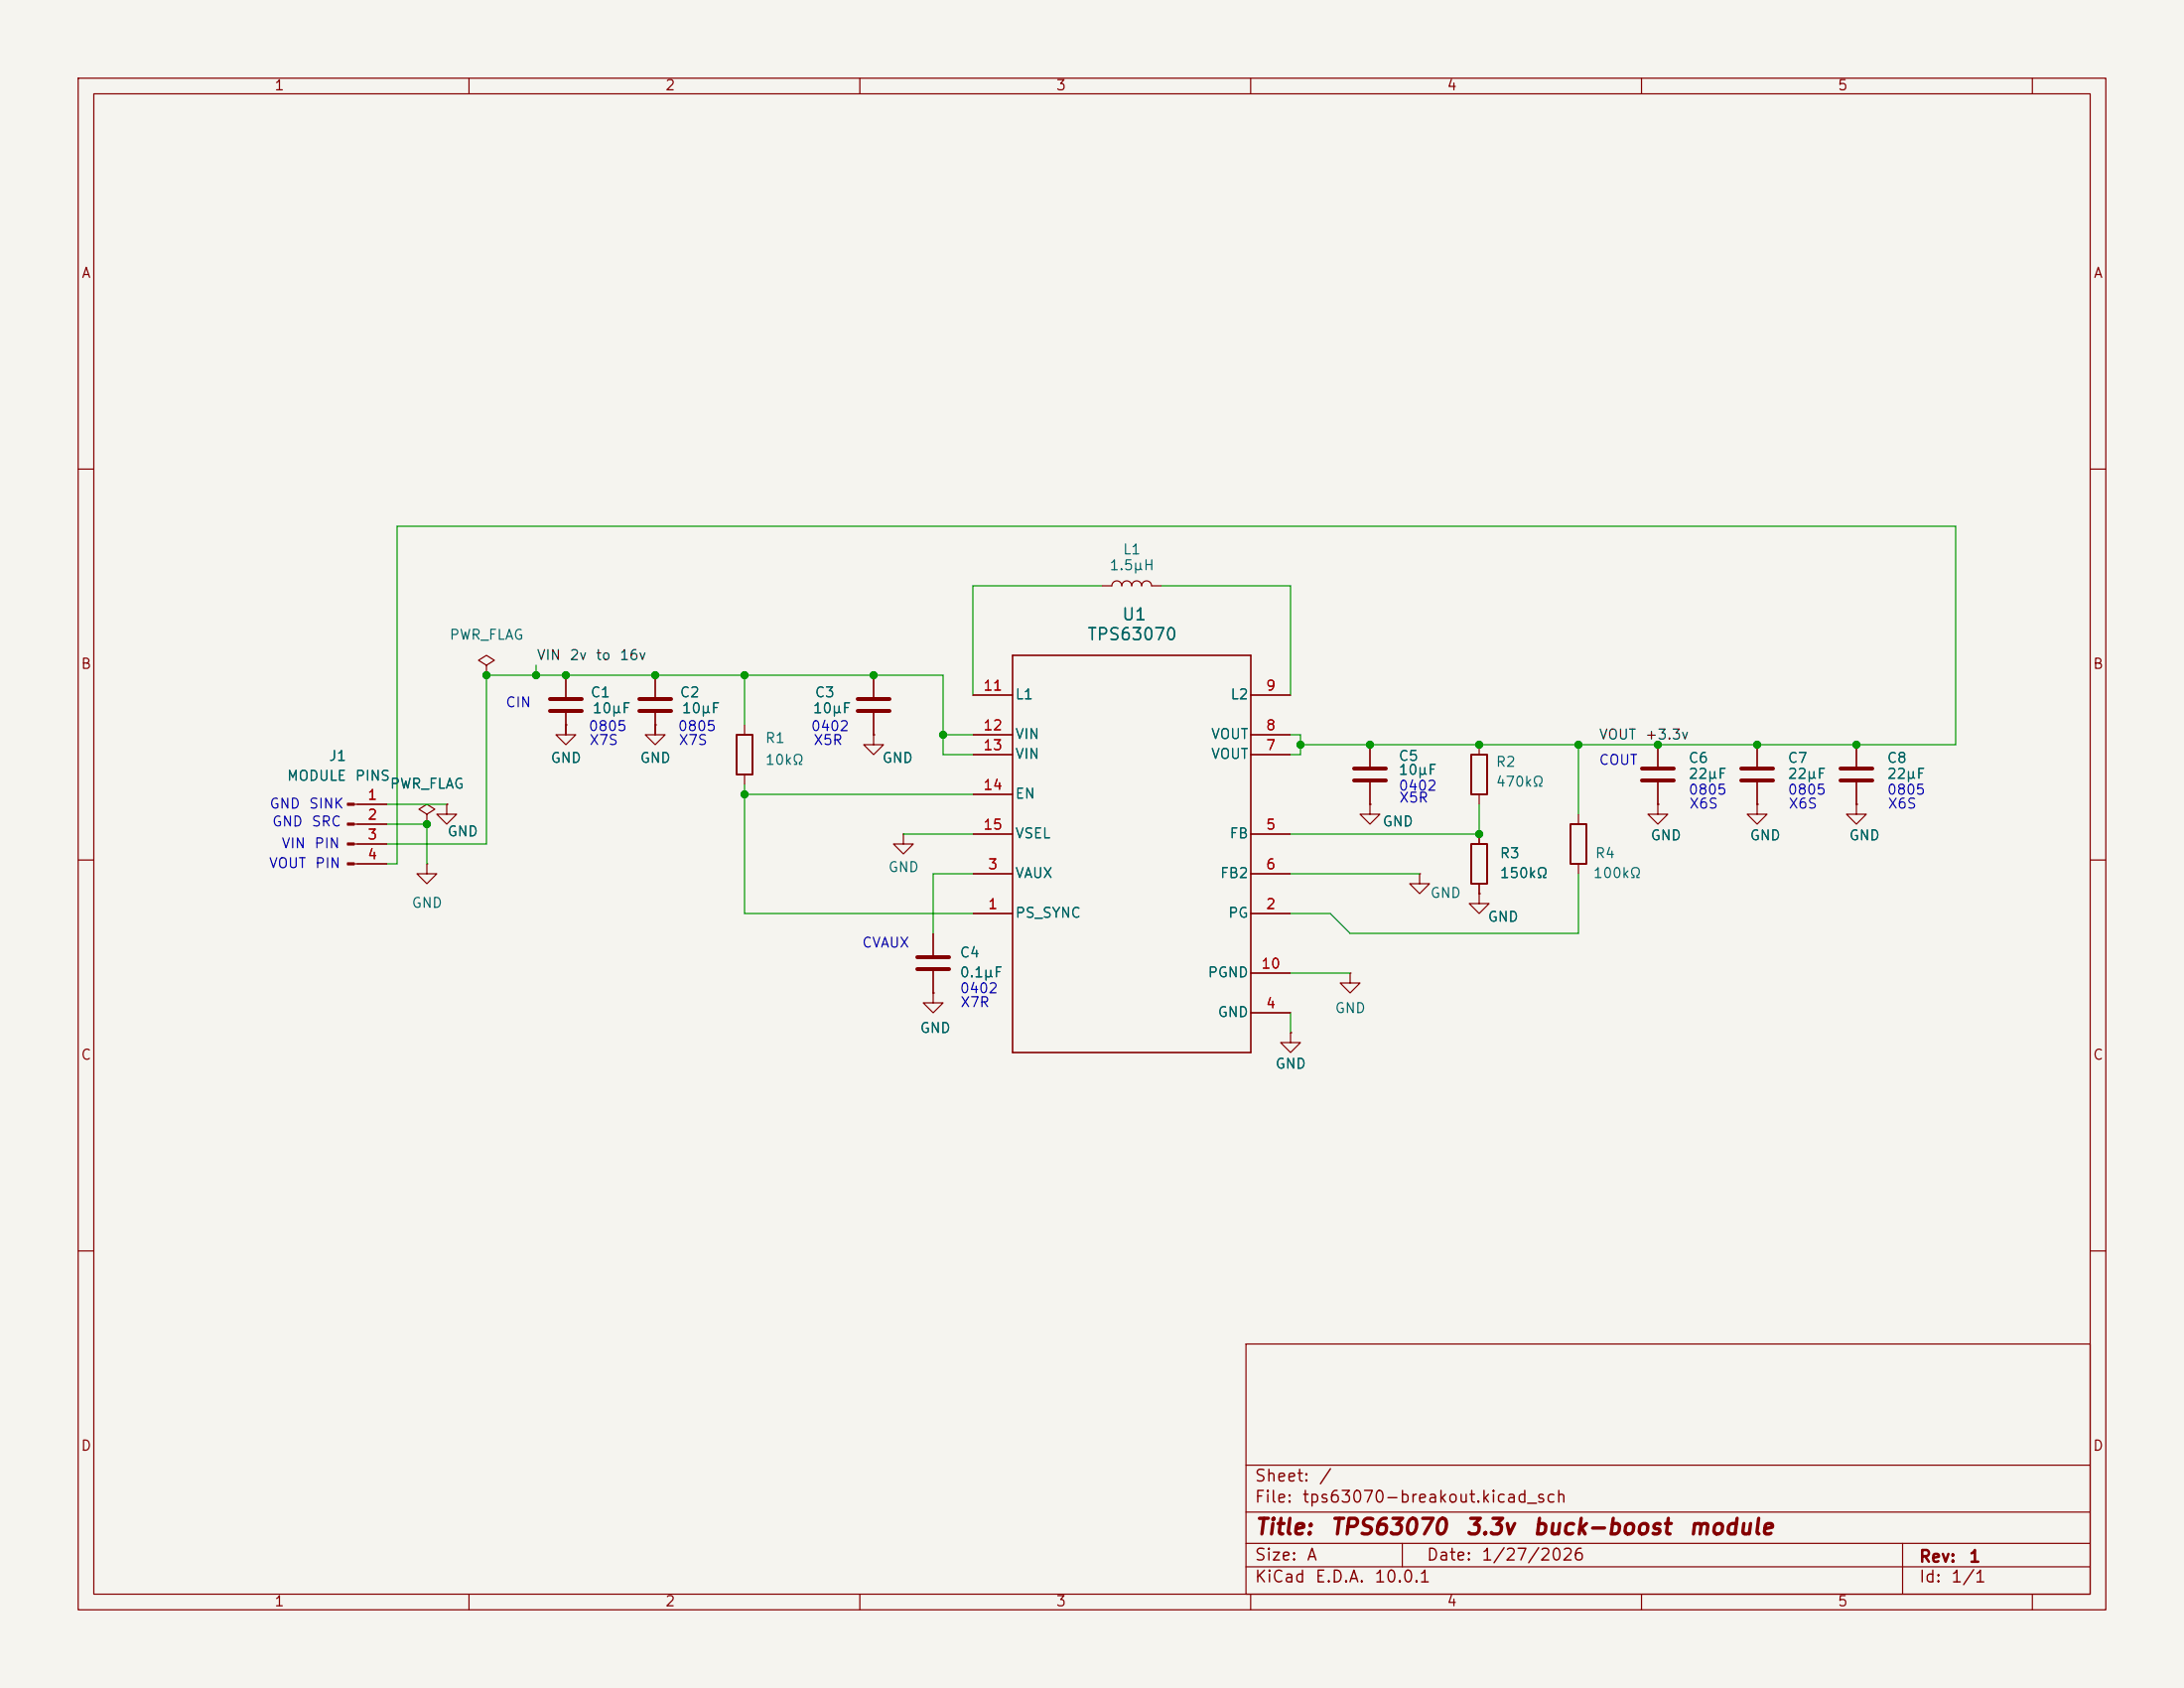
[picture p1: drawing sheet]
<svg xmlns="http://www.w3.org/2000/svg" width="279mm" height="216mm" viewBox="0 0 279 216" stroke-linecap="round" stroke-linejoin="round" font-family="sans-serif">
<path d="M0 0h279.4v215.9h-279.4z" fill="#f5f4ef" stroke="#f5f4ef" stroke-width=".13"/>
<g fill="none" stroke="#840000" stroke-width=".15">
<path d="M10 10h259.4v195.9h-259.4zM12 12h255.4v191.9h-255.4zM60 10v2M110 10v2M160 10v2M210 10v2M260 10v2M10 60h2M141 74.9h1.2a.64 .64 0 0 1 .7-.6 .64 .64 0 0 1 .6 .6 .64 .64 0 0 1 .6-.6 .64 .64 0 0 1 .7 .6 .64 .64 0 0 1 .6-.6 .64 .64 0 0 1 .6 .6 .64 .64 0 0 1 .7-.6 .64 .64 0 0 1 .6 .6h1.3M267.4 60h2M62.2 85.1l1-.6-1-.7-1 .7 1 .6v1.3M62.2 86.4h.1"/>
<path d="M72.4 91.2v2.8h-1.3l1.3 1.3 1.3-1.3h-1.3v-1.3M72.4 92.7h.1M72.4 86.4v2.8M83.8 91.2v2.8h-1.3l1.3 1.3 1.3-1.3h-1.3v-1.3M83.8 92.7h.1M83.8 86.4v2.8M95.2 92.7v1.3M95.2 99.1v1.2M111.8 94v1.3h1.2l-1.2 1.2-1.3-1.2h1.3M111.8 94h.1M111.8 86.4v2.8M111.8 91.2v2.8"/>
<path d="M124.5 96.5h5M124.5 94h5M124.5 88.9h5M160 96.5h5.1M160 94h5.1M160 88.9h5.1M175.3 95.3v2.7M189.2 95.3v1.2M212.1 95.3v2.7M224.8 95.3v2.7M237.5 95.3v2.7M10 110h2"/>
<path d="M45.3 102.9h4.2M45.3 105.4h4.2M45.3 108h4.2M45.3 110.5h4.2M54.6 104.1l1-.6-1-.6-1 .6 1 .6v1.3M54.6 105.4h.1M54.6 110.5v1.3h1.3l-1.3 1.2-1.3-1.2h1.3M54.6 110.5h.1M57.1 102.9v1.2h1.3l-1.3 1.3-1.2-1.3h1.2M57.1 102.9h.1M115.6 106.7v1.3h1.2l-1.2 1.2-1.3-1.2h1.3M115.6 106.7h.1"/>
<path d="M119.4 119.4v2.8M124.5 116.8h5M124.5 111.8h5M124.5 106.7h5M124.5 101.6h5M160 116.8h5.1M160 111.8h5.1M160 106.7h5.1M175.3 102.9v1.2h1.2l-1.2 1.3-1.3-1.3h1.3M175.3 102.9h.1M175.3 100.1v2.8M181.6 111.8v1.2h1.3l-1.3 1.3-1.3-1.3h1.3"/>
<path d="M181.6 111.8h.1M189.2 114.3v1.3h1.3l-1.3 1.2-1.2-1.2h1.2M189.2 114.3h.1M189.2 101.6v1.3M189.2 106.7v1.3M189.2 113v1.3M201.9 104.1v1.3M201.9 110.5v1.3M212.1 102.9v1.2h1.3l-1.3 1.3-1.3-1.3h1.3M212.1 102.9h.1M212.1 100.1v2.8M224.8 102.9v1.2h1.3l-1.3 1.3-1.3-1.3h1.3"/>
<path d="M224.8 102.9h.1M224.8 100.1v2.8M237.5 102.9v1.2h1.3l-1.3 1.3-1.3-1.3h1.3M237.5 102.9h.1M237.5 100.1v2.8M267.4 110h2M119.4 127v1.3h1.2l-1.2 1.2-1.3-1.2h1.3M119.4 127h.1M119.4 124.2v2.8M160 129.5h5.1M160 124.5h5.1M165.1 132.1v1.3h1.3l-1.3 1.2-1.3-1.2h1.3"/>
<path d="M165.1 132.1h.1M172.7 124.5v1.2h1.3l-1.3 1.3-1.3-1.3h1.3M172.7 124.5h.1M10 160h2M159.4 171.9h108v32h-108zM267.4 160h2M159.4 197.4h108M159.4 193.4h108M159.4 187.4h108M179.4 197.4v3M243.4 197.4v6.5M60 203.9v2"/>
<path d="M110 203.9v2M159.4 200.4h108M160 203.9v2M210 203.9v2M260 203.9v2"/>
</g>
<path d="M94.2 94h2.1v5.1h-2.1zM188.2 96.5h2v5.1h-2zM188.2 108h2v5h-2zM200.9 105.4h2v5.1h-2z" fill="none" stroke="#840000" stroke-width=".25"/>
<path d="M129.5 83.8h30.5v50.8h-30.5z" fill="none" stroke="#840000" stroke-width=".2"/>
<g fill="none" stroke="#840000" stroke-width=".51">
<path d="M70.4 89.4h4M70.4 90.9h4M81.8 89.4h4.1M81.8 90.9h4.1M109.7 89.4h4.1M109.7 90.9h4.1M173.2 98.3h4.1M173.2 99.8h4.1M210.1 98.3h4M210.1 99.8h4M222.8 98.3h4M222.8 99.8h4"/>
<path d="M235.5 98.3h4M235.5 99.8h4M117.3 122.4h4.1M117.3 124h4.1"/>
</g>
<g fill="#840000" stroke="#840000" stroke-width=".15">
<path d="M44.4 102.7h.9v.3h-.9z"/>
<path d="M44.4 105.3h.9v.2h-.9z"/>
<path d="M44.4 107.8h.9v.3h-.9z"/>
<path d="M44.4 110.4h.9v.2h-.9z"/>
</g>
<g fill="none" stroke="#009600" stroke-width=".15">
<path d="M141 74.9h-16.5v14M148.6 74.9h16.5v14M68.6 85.1v1.3M72.4 92.7v1.3M83.8 92.7v1.3M95.2 86.4v6.3M120.6 94h3.9M124.5 96.5h-3.9v-10.1h-58.4v21.6h-12.7M165.1 94h1.3v2.5h-1.3M166.4 95.3h83.8v-28h-199.4v43.2h-1.3M201.9 95.3v8.8M49.5 105.4h5.1v5.1"/>
<path d="M49.5 102.9h7.6M95.2 100.3v16.5h29.3M95.2 101.6h29.3M115.6 106.7h8.9M124.5 111.8h-5.1v7.6M165.1 111.8h16.5M189.2 102.9v3.8h-24.1M201.9 111.8v7.6h-29.2l-2.5-2.6h-5.1M165.1 129.5v2.6M165.1 124.5h7.6"/>
</g>
<g fill="#009600" stroke="#009600" stroke-width=".13">
<circle cx="166.4" cy="95.3" r=".46"/>
<circle cx="175.3" cy="95.3" r=".46"/>
<circle cx="68.6" cy="86.4" r=".46"/>
<circle cx="62.2" cy="86.4" r=".46"/>
<circle cx="72.4" cy="86.4" r=".46"/>
<circle cx="83.8" cy="86.4" r=".46"/>
<circle cx="54.6" cy="105.4" r=".46"/>
<circle cx="111.8" cy="86.4" r=".46"/>
<circle cx="95.2" cy="86.4" r=".46"/>
<circle cx="95.2" cy="101.6" r=".46"/>
<circle cx="120.6" cy="94" r=".46"/>
<circle cx="224.8" cy="95.3" r=".46"/>
<circle cx="212.1" cy="95.3" r=".46"/>
<circle cx="189.2" cy="106.7" r=".46"/>
<circle cx="237.5" cy="95.3" r=".46"/>
<circle cx="189.2" cy="95.3" r=".46"/>
<circle cx="201.9" cy="95.3" r=".46"/>
</g>
<g font-size="2" fill="#840000">
<text x="160.4" y="196.8">Title:</text>
<text x="170.1" y="196.8">TPS63070</text>
<text x="187.3" y="196.8">3.3v</text>
<text x="195.9" y="196.8">buck-boost</text>
<text x="215.9" y="196.8">module</text>
</g>
<g font-size="1.5" fill="#006464">
<text x="139" y="82.3">TPS63070</text>
<text x="143.4" y="79.7">U1</text>
</g>
<g font-size="1.5" fill="#840000">
<text x="160.4" y="189.9">Sheet:</text>
<text x="168.6" y="189.9">/</text>
<text x="160.4" y="192.6">File:</text>
<text x="166.5" y="192.6">tps63070-breakout.kicad_sch</text>
<text x="160.4" y="202.8">KiCad</text>
<text x="160.4" y="200">Size:</text>
<text x="167.1" y="200">A</text>
<text x="168.1" y="202.8">E.D.A.</text>
<text x="175.7" y="202.8">10.0.1</text>
<text x="182.4" y="200">Date:</text>
<text x="189.4" y="200">1/27/2026</text>
<text x="245.4" y="200.2">Rev:</text>
<text x="245.4" y="202.8">Id:</text>
<text x="249.5" y="202.8">1/1</text>
<text x="251.8" y="200.2">1</text>
</g>
<g font-size="1.3" fill="#840000">
<text x="35" y="11.9">1</text>
<text x="85" y="11.9">2</text>
<text x="135" y="11.9">3</text>
<text x="185" y="11.9">4</text>
<text x="235" y="11.9">5</text>
<text x="10.3" y="35.9">A</text>
<text x="267.7" y="35.9">A</text>
<text x="10.3" y="85.9">B</text>
<text x="267.7" y="85.9">B</text>
<text x="10.3" y="135.9">C</text>
<text x="267.7" y="135.9">C</text>
<text x="10.3" y="185.9">D</text>
<text x="267.7" y="185.9">D</text>
<text x="35" y="205.8">1</text>
<text x="85" y="205.8">2</text>
<text x="135" y="205.8">3</text>
<text x="185" y="205.8">4</text>
<text x="235" y="205.8">5</text>
</g>
<g font-size="1.3" fill="#006464">
<text x="143.6" y="71.2">L1</text>
<text x="141.8" y="73.3">1.5µH</text>
<text x="57.4" y="82.1">PWR_FLAG</text>
<text x="75.4" y="89.5">C1</text>
<text x="86.9" y="89.5">C2</text>
<text x="104.1" y="89.5">C3</text>
<text x="129.8" y="89.8">L1</text>
<text x="157.3" y="89.8">L2</text>
<text x="75.7" y="91.5">10µF</text>
<text x="87.1" y="91.5">10µF</text>
<text x="97.8" y="95.4">R1</text>
<text x="103.9" y="91.5">10µF</text>
<text x="129.8" y="94.8">VIN</text>
<text x="154.8" y="94.8">VOUT</text>
<text x="36.6" y="100.2">MODULE</text>
<text x="42" y="97.6">J1</text>
<text x="45.3" y="100.2">PINS</text>
<text x="49.8" y="101.2">PWR_FLAG</text>
<text x="70.4" y="97.9">GND</text>
<text x="81.8" y="97.9">GND</text>
<text x="97.8" y="98.1">10kΩ</text>
<text x="112.8" y="97.9">GND</text>
<text x="129.8" y="97.4">VIN</text>
<text x="154.8" y="97.4">VOUT</text>
<text x="178.8" y="97.6">C5</text>
<text x="178.8" y="99.4">10µF</text>
<text x="191.3" y="98.4">R2</text>
<text x="191.3" y="100.9">470kΩ</text>
<text x="215.9" y="97.9">C6</text>
<text x="215.9" y="99.9">22µF</text>
<text x="228.6" y="97.9">C7</text>
<text x="228.6" y="99.9">22µF</text>
<text x="241.3" y="97.9">C8</text>
<text x="241.3" y="99.9">22µF</text>
<text x="57.1" y="107.3">GND</text>
<text x="129.8" y="102.5">EN</text>
<text x="129.8" y="107.5">VSEL</text>
<text x="157.2" y="107.5">FB</text>
<text x="176.8" y="106">GND</text>
<text x="211.1" y="107.8">GND</text>
<text x="223.8" y="107.8">GND</text>
<text x="236.5" y="107.8">GND</text>
<text x="113.5" y="111.9">GND</text>
<text x="129.8" y="112.6">VAUX</text>
<text x="156" y="112.6">FB2</text>
<text x="191.8" y="110.1">R3</text>
<text x="191.8" y="112.6">150kΩ</text>
<text x="203.7" y="112.6">100kΩ</text>
<text x="204" y="110.1">R4</text>
<text x="52.6" y="116.4">GND</text>
<text x="129.8" y="117.7">PS_SYNC</text>
<text x="157" y="117.7">PG</text>
<text x="182.9" y="115.2">GND</text>
<text x="190.2" y="118.2">GND</text>
<text x="122.7" y="122.8">C4</text>
<text x="122.7" y="125.3">0.1µF</text>
<text x="154.4" y="125.3">PGND</text>
<text x="155.7" y="130.4">GND</text>
<text x="170.7" y="129.9">GND</text>
<text x="117.6" y="132.4">GND</text>
<text x="163.1" y="137">GND</text>
</g>
<g font-size="1.3" fill="#0f0f0f">
<text x="68.6" y="84.7">VIN</text>
<text x="72.8" y="84.7">2v</text>
<text x="76.1" y="84.7">to</text>
<text x="79.2" y="84.7">16v</text>
<text x="204.5" y="94.9">VOUT</text>
<text x="210.4" y="94.9">+3.3v</text>
</g>
<g font-size="1.3" fill="#a90000">
<text x="125.7" y="88.6">11</text>
<text x="161.9" y="88.6">9</text>
<text x="125.7" y="93.7">12</text>
<text x="161.9" y="93.7">8</text>
<text x="125.7" y="96.3">13</text>
<text x="125.7" y="101.3">14</text>
<text x="161.9" y="96.3">7</text>
<text x="46.9" y="102.6">1</text>
<text x="46.9" y="105.2">2</text>
<text x="46.9" y="107.7">3</text>
<text x="125.7" y="106.4">15</text>
<text x="161.9" y="106.4">5</text>
<text x="46.9" y="110.2">4</text>
<text x="126.3" y="111.5">3</text>
<text x="161.9" y="111.5">6</text>
<text x="126.3" y="116.6">1</text>
<text x="161.9" y="116.6">2</text>
<text x="161.2" y="124.2">10</text>
<text x="161.9" y="129.3">4</text>
</g>
<g font-size="1.3" fill="#0000c2">
<text x="64.6" y="90.8">CIN</text>
<text x="75.2" y="93.8">0805</text>
<text x="75.3" y="95.6">X7S</text>
<text x="86.6" y="93.8">0805</text>
<text x="86.7" y="95.6">X7S</text>
<text x="103.7" y="93.8">0402</text>
<text x="104" y="95.6">X5R</text>
<text x="178.8" y="101.5">0402</text>
<text x="204.5" y="98.1">COUT</text>
<text x="215.9" y="102">0805</text>
<text x="228.6" y="102">0805</text>
<text x="241.3" y="102">0805</text>
<text x="34.4" y="103.7">GND</text>
<text x="34.7" y="106">GND</text>
<text x="39.4" y="103.7">SINK</text>
<text x="39.8" y="106">SRC</text>
<text x="178.9" y="103">X5R</text>
<text x="216" y="103.7">X6S</text>
<text x="228.7" y="103.7">X6S</text>
<text x="241.4" y="103.7">X6S</text>
<text x="34.3" y="111.4">VOUT</text>
<text x="35.9" y="108.8">VIN</text>
<text x="40.1" y="108.8">PIN</text>
<text x="40.2" y="111.4">PIN</text>
<text x="110.2" y="121.5">CVAUX</text>
<text x="122.7" y="127.4">0402</text>
<text x="122.8" y="129.1">X7R</text>
</g>
</svg>
